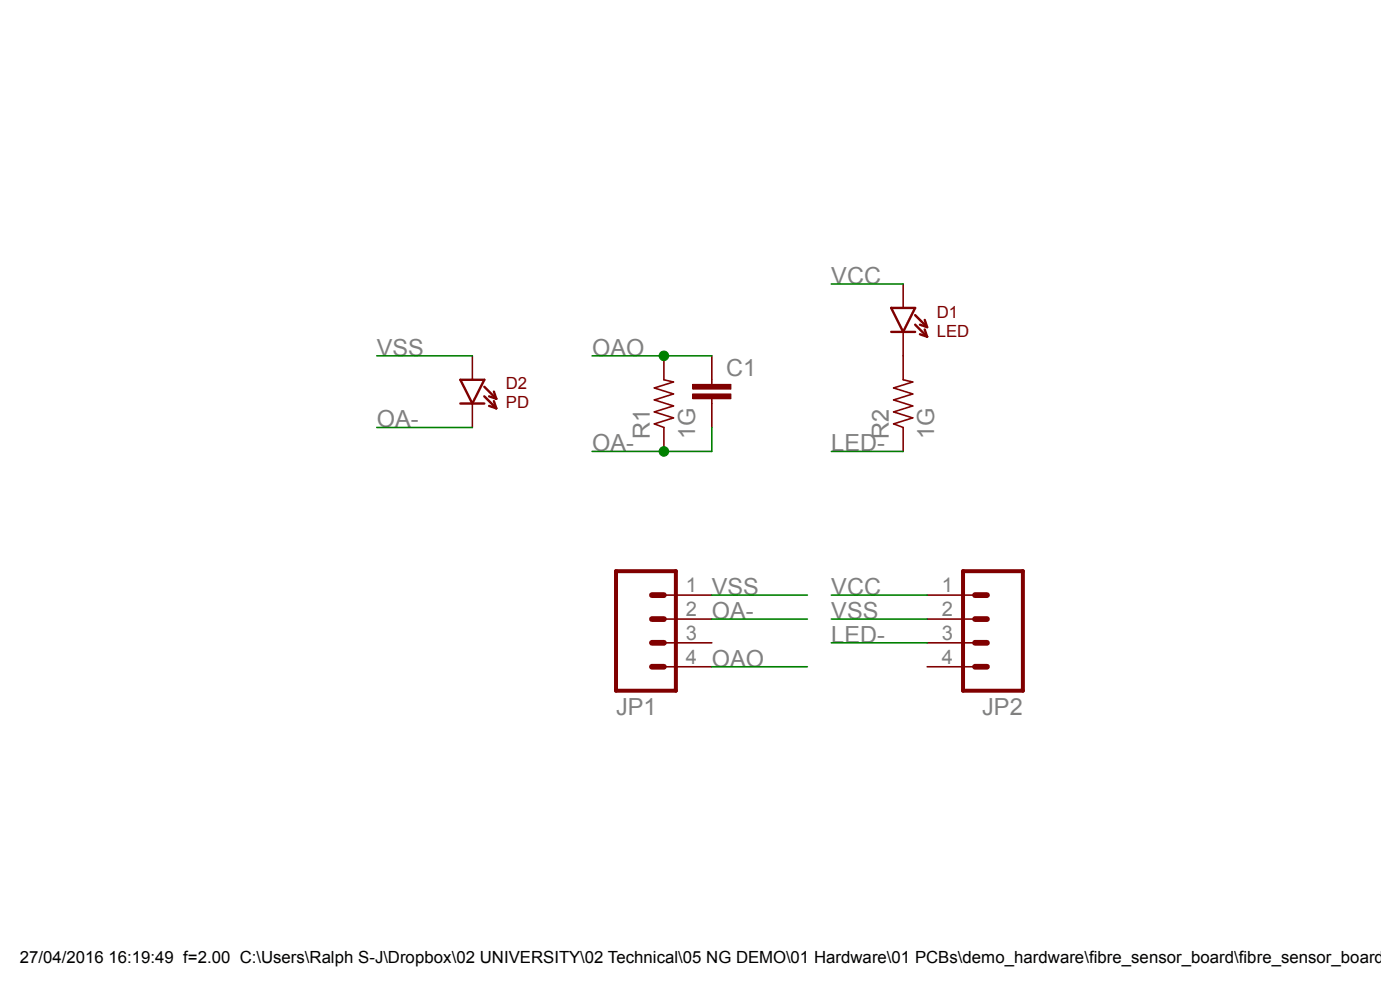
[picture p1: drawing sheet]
<?xml version="1.0" encoding="utf-8"?>
<!DOCTYPE eagle SYSTEM "eagle.dtd">
<!--
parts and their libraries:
SparkFun-Connectors: Licensing: Creative Commons ShareAlike 4.0 International - https://creativecommons.org/licenses/by-sa/4.0
-->
<eagle version="7.2.0">
<drawing>
<settings>
<setting alwaysvectorfont="no"/>
<setting verticaltext="up"/>
</settings>
<grid distance="0.1" unitdist="inch" unit="inch" style="lines" multiple="1" display="no" altdistance="0.01" altunitdist="inch" altunit="inch"/>
<schematic xreflabel="%F%N/%S.%C%R" xrefpart="/%S.%C%R">
<libraries>
<library name="SparkFun-Connectors">
<symbols>
<symbol name="M04">
<wire x1="1.27" y1="-5.08" x2="-5.08" y2="-5.08" width="0.4064" layer="94"/>
<wire x1="-1.27" y1="2.54" x2="0" y2="2.54" width="0.6096" layer="94"/>
<wire x1="-1.27" y1="0" x2="0" y2="0" width="0.6096" layer="94"/>
<wire x1="-1.27" y1="-2.54" x2="0" y2="-2.54" width="0.6096" layer="94"/>
<wire x1="-5.08" y1="7.62" x2="-5.08" y2="-5.08" width="0.4064" layer="94"/>
<wire x1="1.27" y1="-5.08" x2="1.27" y2="7.62" width="0.4064" layer="94"/>
<wire x1="-5.08" y1="7.62" x2="1.27" y2="7.62" width="0.4064" layer="94"/>
<wire x1="-1.27" y1="5.08" x2="0" y2="5.08" width="0.6096" layer="94"/>
<text x="-5.08" y="-7.62" size="1.778" layer="96">&gt;VALUE</text>
<text x="-5.08" y="8.382" size="1.778" layer="95">&gt;NAME</text>
<pin name="1" x="5.08" y="-2.54" visible="pad" length="middle" direction="pas" swaplevel="1" rot="R180"/>
<pin name="2" x="5.08" y="0" visible="pad" length="middle" direction="pas" swaplevel="1" rot="R180"/>
<pin name="3" x="5.08" y="2.54" visible="pad" length="middle" direction="pas" swaplevel="1" rot="R180"/>
<pin name="4" x="5.08" y="5.08" visible="pad" length="middle" direction="pas" swaplevel="1" rot="R180"/>
</symbol>
</symbols>
<devicesets>
<deviceset name="M04" prefix="JP" uservalue="yes">
<gates>
<gate name="G$1" symbol="M04" x="-2.54" y="0"/>
</gates>
<devices>
<device name="PTH" package="1X04">
<connects>
<connect gate="G$1" pin="1" pad="1"/>
<connect gate="G$1" pin="2" pad="2"/>
<connect gate="G$1" pin="3" pad="3"/>
<connect gate="G$1" pin="4" pad="4"/>
</connects>
<technologies>
<technology name=""/>
</technologies>
</device>
<device name="POLAR" package="MOLEX-1X4">
<connects>
<connect gate="G$1" pin="1" pad="1"/>
<connect gate="G$1" pin="2" pad="2"/>
<connect gate="G$1" pin="3" pad="3"/>
<connect gate="G$1" pin="4" pad="4"/>
</connects>
<technologies>
<technology name=""/>
</technologies>
</device>
<device name="SCREW" package="SCREWTERMINAL-3.5MM-4">
<connects>
<connect gate="G$1" pin="1" pad="1"/>
<connect gate="G$1" pin="2" pad="2"/>
<connect gate="G$1" pin="3" pad="3"/>
<connect gate="G$1" pin="4" pad="4"/>
</connects>
<technologies>
<technology name=""/>
</technologies>
</device>
<device name="1.27MM" package="1X04-1.27MM">
<connects>
<connect gate="G$1" pin="1" pad="1"/>
<connect gate="G$1" pin="2" pad="2"/>
<connect gate="G$1" pin="3" pad="3"/>
<connect gate="G$1" pin="4" pad="4"/>
</connects>
<technologies>
<technology name=""/>
</technologies>
</device>
<device name="LOCK" package="1X04_LOCK">
<connects>
<connect gate="G$1" pin="1" pad="1"/>
<connect gate="G$1" pin="2" pad="2"/>
<connect gate="G$1" pin="3" pad="3"/>
<connect gate="G$1" pin="4" pad="4"/>
</connects>
<technologies>
<technology name=""/>
</technologies>
</device>
<device name="LOCK_LONGPADS" package="1X04_LOCK_LONGPADS">
<connects>
<connect gate="G$1" pin="1" pad="1"/>
<connect gate="G$1" pin="2" pad="2"/>
<connect gate="G$1" pin="3" pad="3"/>
<connect gate="G$1" pin="4" pad="4"/>
</connects>
<technologies>
<technology name=""/>
</technologies>
</device>
<device name="POLAR_LOCK" package="MOLEX-1X4_LOCK">
<connects>
<connect gate="G$1" pin="1" pad="1"/>
<connect gate="G$1" pin="2" pad="2"/>
<connect gate="G$1" pin="3" pad="3"/>
<connect gate="G$1" pin="4" pad="4"/>
</connects>
<technologies>
<technology name=""/>
</technologies>
</device>
<device name="SMD" package="1X04-SMD">
<connects>
<connect gate="G$1" pin="1" pad="1"/>
<connect gate="G$1" pin="2" pad="2"/>
<connect gate="G$1" pin="3" pad="3"/>
<connect gate="G$1" pin="4" pad="4"/>
</connects>
<technologies>
<technology name=""/>
</technologies>
</device>
<device name="LONGPADS" package="1X04_LONGPADS">
<connects>
<connect gate="G$1" pin="1" pad="1"/>
<connect gate="G$1" pin="2" pad="2"/>
<connect gate="G$1" pin="3" pad="3"/>
<connect gate="G$1" pin="4" pad="4"/>
</connects>
<technologies>
<technology name=""/>
</technologies>
</device>
<device name="1X04_NO_SILK" package="1X04_NO_SILK">
<connects>
<connect gate="G$1" pin="1" pad="1"/>
<connect gate="G$1" pin="2" pad="2"/>
<connect gate="G$1" pin="3" pad="3"/>
<connect gate="G$1" pin="4" pad="4"/>
</connects>
<technologies>
<technology name=""/>
</technologies>
</device>
<device name="JST-PTH" package="JST-4-PTH">
<connects>
<connect gate="G$1" pin="1" pad="1"/>
<connect gate="G$1" pin="2" pad="2"/>
<connect gate="G$1" pin="3" pad="3"/>
<connect gate="G$1" pin="4" pad="4"/>
</connects>
<technologies>
<technology name="">
<attribute name="SKU" value="PRT-09916" constant="no"/>
</technology>
</technologies>
</device>
<device name="SCREW_LOCK" package="SCREWTERMINAL-3.5MM-4_LOCK">
<connects>
<connect gate="G$1" pin="1" pad="1"/>
<connect gate="G$1" pin="2" pad="2"/>
<connect gate="G$1" pin="3" pad="3"/>
<connect gate="G$1" pin="4" pad="4"/>
</connects>
<technologies>
<technology name=""/>
</technologies>
</device>
<device name="SMD2" package="1X04-1MM-RA">
<connects>
<connect gate="G$1" pin="1" pad="1"/>
<connect gate="G$1" pin="2" pad="2"/>
<connect gate="G$1" pin="3" pad="3"/>
<connect gate="G$1" pin="4" pad="4"/>
</connects>
<technologies>
<technology name=""/>
</technologies>
</device>
<device name="SMD_STRAIGHT_COMBO" package="1X04_SMD_STRAIGHT_COMBO">
<connects>
<connect gate="G$1" pin="1" pad="1"/>
<connect gate="G$1" pin="2" pad="2"/>
<connect gate="G$1" pin="3" pad="3"/>
<connect gate="G$1" pin="4" pad="4"/>
</connects>
<technologies>
<technology name="">
<attribute name="PROD_ID" value="CONN-08511"/>
<attribute name="VALUE" value="1X04_SMD_STRAIGHT_COMBO"/>
</technology>
</technologies>
</device>
<device name="SMD_LONG" package="1X04-SMD_LONG">
<connects>
<connect gate="G$1" pin="1" pad="1"/>
<connect gate="G$1" pin="2" pad="2"/>
<connect gate="G$1" pin="3" pad="3"/>
<connect gate="G$1" pin="4" pad="4"/>
</connects>
<technologies>
<technology name=""/>
</technologies>
</device>
<device name="JST-PTH-VERT" package="JST-4-PTH-VERT">
<connects>
<connect gate="G$1" pin="1" pad="1"/>
<connect gate="G$1" pin="2" pad="2"/>
<connect gate="G$1" pin="3" pad="3"/>
<connect gate="G$1" pin="4" pad="4"/>
</connects>
<technologies>
<technology name=""/>
</technologies>
</device>
<device name="SMD_RA_FEMALE" package="1X04_SMD_RA_FEMALE">
<connects>
<connect gate="G$1" pin="1" pad="1"/>
<connect gate="G$1" pin="2" pad="2"/>
<connect gate="G$1" pin="3" pad="3"/>
<connect gate="G$1" pin="4" pad="4"/>
</connects>
<technologies>
<technology name=""/>
</technologies>
</device>
<device name="JST" package="1X04-1.5MM_JST">
<connects>
<connect gate="G$1" pin="1" pad="1"/>
<connect gate="G$1" pin="2" pad="2"/>
<connect gate="G$1" pin="3" pad="3"/>
<connect gate="G$1" pin="4" pad="4"/>
</connects>
<technologies>
<technology name=""/>
</technologies>
</device>
</devices>
</deviceset>
</devicesets>
</library>
<library name="SparkFun-Resistors">
<symbols>
<symbol name="RESISTOR">
<wire x1="-2.54" y1="0" x2="-2.159" y2="1.016" width="0.1524" layer="94"/>
<wire x1="-2.159" y1="1.016" x2="-1.524" y2="-1.016" width="0.1524" layer="94"/>
<wire x1="-1.524" y1="-1.016" x2="-0.889" y2="1.016" width="0.1524" layer="94"/>
<wire x1="-0.889" y1="1.016" x2="-0.254" y2="-1.016" width="0.1524" layer="94"/>
<wire x1="-0.254" y1="-1.016" x2="0.381" y2="1.016" width="0.1524" layer="94"/>
<wire x1="0.381" y1="1.016" x2="1.016" y2="-1.016" width="0.1524" layer="94"/>
<wire x1="1.016" y1="-1.016" x2="1.651" y2="1.016" width="0.1524" layer="94"/>
<wire x1="1.651" y1="1.016" x2="2.286" y2="-1.016" width="0.1524" layer="94"/>
<wire x1="2.286" y1="-1.016" x2="2.54" y2="0" width="0.1524" layer="94"/>
<text x="-3.81" y="1.4986" size="1.778" layer="95">&gt;NAME</text>
<text x="-3.81" y="-3.302" size="1.778" layer="96">&gt;VALUE</text>
<pin name="2" x="5.08" y="0" visible="off" length="short" direction="pas" swaplevel="1" rot="R180"/>
<pin name="1" x="-5.08" y="0" visible="off" length="short" direction="pas" swaplevel="1"/>
</symbol>
</symbols>
<devicesets>
<deviceset name="RESISTOR" prefix="R" uservalue="yes">
<gates>
<gate name="G$1" symbol="RESISTOR" x="0" y="0"/>
</gates>
<devices>
<device name="1206" package="1206">
<connects>
<connect gate="G$1" pin="1" pad="1"/>
<connect gate="G$1" pin="2" pad="2"/>
</connects>
<technologies>
<technology name=""/>
</technologies>
</device>
<device name="AXIAL-0.3" package="AXIAL-0.3">
<connects>
<connect gate="G$1" pin="1" pad="P$1"/>
<connect gate="G$1" pin="2" pad="P$2"/>
</connects>
<technologies>
<technology name=""/>
</technologies>
</device>
<device name="2010" package="R2010">
<connects>
<connect gate="G$1" pin="1" pad="1"/>
<connect gate="G$1" pin="2" pad="2"/>
</connects>
<technologies>
<technology name=""/>
</technologies>
</device>
<device name="0805-RES" package="0805">
<connects>
<connect gate="G$1" pin="1" pad="1"/>
<connect gate="G$1" pin="2" pad="2"/>
</connects>
<technologies>
<technology name=""/>
</technologies>
</device>
<device name="0603-RES" package="0603-RES">
<connects>
<connect gate="G$1" pin="1" pad="1"/>
<connect gate="G$1" pin="2" pad="2"/>
</connects>
<technologies>
<technology name=""/>
</technologies>
</device>
<device name="0603" package="0603-RES">
<connects>
<connect gate="G$1" pin="1" pad="1"/>
<connect gate="G$1" pin="2" pad="2"/>
</connects>
<technologies>
<technology name=""/>
</technologies>
</device>
<device name="PTH-1/6W" package="1/6W-RES">
<connects>
<connect gate="G$1" pin="1" pad="1"/>
<connect gate="G$1" pin="2" pad="2"/>
</connects>
<technologies>
<technology name=""/>
</technologies>
</device>
<device name="2512" package="R2512">
<connects>
<connect gate="G$1" pin="1" pad="1"/>
<connect gate="G$1" pin="2" pad="2"/>
</connects>
<technologies>
<technology name=""/>
</technologies>
</device>
<device name="PTH-1/4W" package="AXIAL-0.4">
<connects>
<connect gate="G$1" pin="1" pad="P$1"/>
<connect gate="G$1" pin="2" pad="P$2"/>
</connects>
<technologies>
<technology name=""/>
</technologies>
</device>
<device name="PTH-1/2W" package="AXIAL-0.5">
<connects>
<connect gate="G$1" pin="1" pad="P$1"/>
<connect gate="G$1" pin="2" pad="P$2"/>
</connects>
<technologies>
<technology name=""/>
</technologies>
</device>
<device name="PTH-1W" package="AXIAL-0.6">
<connects>
<connect gate="G$1" pin="1" pad="P$1"/>
<connect gate="G$1" pin="2" pad="P$2"/>
</connects>
<technologies>
<technology name=""/>
</technologies>
</device>
<device name="PTH-2W" package="AXIAL-0.8">
<connects>
<connect gate="G$1" pin="1" pad="P$1"/>
<connect gate="G$1" pin="2" pad="P$2"/>
</connects>
<technologies>
<technology name=""/>
</technologies>
</device>
<device name="KIT" package="AXIAL-0.3-KIT">
<connects>
<connect gate="G$1" pin="1" pad="P$1"/>
<connect gate="G$1" pin="2" pad="P$2"/>
</connects>
<technologies>
<technology name=""/>
</technologies>
</device>
<device name="EZ" package="AXIAL-0.3EZ">
<connects>
<connect gate="G$1" pin="1" pad="P$1"/>
<connect gate="G$1" pin="2" pad="P$2"/>
</connects>
<technologies>
<technology name=""/>
</technologies>
</device>
<device name="PTH-1/4W-VERT-KIT" package="AXIAL-0.1EZ">
<connects>
<connect gate="G$1" pin="1" pad="P$1"/>
<connect gate="G$1" pin="2" pad="P$2"/>
</connects>
<technologies>
<technology name=""/>
</technologies>
</device>
<device name="PTH-1/4W-VERT" package="AXIAL-0.1">
<connects>
<connect gate="G$1" pin="1" pad="P$1"/>
<connect gate="G$1" pin="2" pad="P$2"/>
</connects>
<technologies>
<technology name=""/>
</technologies>
</device>
<device name="0402" package="0402-RES">
<connects>
<connect gate="G$1" pin="1" pad="1"/>
<connect gate="G$1" pin="2" pad="2"/>
</connects>
<technologies>
<technology name=""/>
</technologies>
</device>
</devices>
</deviceset>
</devicesets>
</library>
<library name="SparkFun-Capacitors">
<symbols>
<symbol name="CAP">
<wire x1="0" y1="2.54" x2="0" y2="2.032" width="0.1524" layer="94"/>
<wire x1="0" y1="0" x2="0" y2="0.508" width="0.1524" layer="94"/>
<text x="1.524" y="2.921" size="1.778" layer="95">&gt;NAME</text>
<text x="1.524" y="-2.159" size="1.778" layer="96">&gt;VALUE</text>
<rectangle x1="-2.032" y1="0.508" x2="2.032" y2="1.016" layer="94"/>
<rectangle x1="-2.032" y1="1.524" x2="2.032" y2="2.032" layer="94"/>
<pin name="1" x="0" y="5.08" visible="off" length="short" direction="pas" swaplevel="1" rot="R270"/>
<pin name="2" x="0" y="-2.54" visible="off" length="short" direction="pas" swaplevel="1" rot="R90"/>
</symbol>
</symbols>
<devicesets>
<deviceset name="CAP" prefix="C" uservalue="yes">
<gates>
<gate name="G$1" symbol="CAP" x="0" y="0"/>
</gates>
<devices>
<device name="PTH" package="CAP-PTH-SMALL">
<connects>
<connect gate="G$1" pin="1" pad="1"/>
<connect gate="G$1" pin="2" pad="2"/>
</connects>
<technologies>
<technology name=""/>
</technologies>
</device>
<device name="PTH2" package="CAP-PTH-SMALL2">
<connects>
<connect gate="G$1" pin="1" pad="1"/>
<connect gate="G$1" pin="2" pad="2"/>
</connects>
<technologies>
<technology name=""/>
</technologies>
</device>
<device name="0805" package="0805">
<connects>
<connect gate="G$1" pin="1" pad="1"/>
<connect gate="G$1" pin="2" pad="2"/>
</connects>
<technologies>
<technology name=""/>
</technologies>
</device>
<device name="PTH3" package="CAP-PTH-LARGE">
<connects>
<connect gate="G$1" pin="1" pad="1"/>
<connect gate="G$1" pin="2" pad="2"/>
</connects>
<technologies>
<technology name=""/>
</technologies>
</device>
<device name="SMD" package="GRM43D">
<connects>
<connect gate="G$1" pin="1" pad="A"/>
<connect gate="G$1" pin="2" pad="C"/>
</connects>
<technologies>
<technology name=""/>
</technologies>
</device>
<device name="0603-CAP" package="0603-CAP">
<connects>
<connect gate="G$1" pin="1" pad="1"/>
<connect gate="G$1" pin="2" pad="2"/>
</connects>
<technologies>
<technology name=""/>
</technologies>
</device>
<device name="0402-CAP" package="0402-CAP">
<connects>
<connect gate="G$1" pin="1" pad="1"/>
<connect gate="G$1" pin="2" pad="2"/>
</connects>
<technologies>
<technology name=""/>
</technologies>
</device>
<device name="PTH1" package="CAP-PTH-5MM">
<connects>
<connect gate="G$1" pin="1" pad="1"/>
<connect gate="G$1" pin="2" pad="2"/>
</connects>
<technologies>
<technology name=""/>
</technologies>
</device>
<device name="_" package="AXIAL-5MM">
<connects>
<connect gate="G$1" pin="1" pad="P$1"/>
<connect gate="G$1" pin="2" pad="P$2"/>
</connects>
<technologies>
<technology name=""/>
</technologies>
</device>
<device name="1210" package="1210">
<connects>
<connect gate="G$1" pin="1" pad="1"/>
<connect gate="G$1" pin="2" pad="2"/>
</connects>
<technologies>
<technology name=""/>
</technologies>
</device>
<device name="1206" package="1206">
<connects>
<connect gate="G$1" pin="1" pad="1"/>
<connect gate="G$1" pin="2" pad="2"/>
</connects>
<technologies>
<technology name=""/>
</technologies>
</device>
<device name="ASMD" package="CTZ3">
<connects>
<connect gate="G$1" pin="1" pad="+"/>
<connect gate="G$1" pin="2" pad="-"/>
</connects>
<technologies>
<technology name=""/>
</technologies>
</device>
<device name="KIT" package="CAP-PTH-SMALL-KIT">
<connects>
<connect gate="G$1" pin="1" pad="1"/>
<connect gate="G$1" pin="2" pad="2"/>
</connects>
<technologies>
<technology name=""/>
</technologies>
</device>
<device name="EZ" package="CAP-PTH-SMALLEZ">
<connects>
<connect gate="G$1" pin="1" pad="1"/>
<connect gate="G$1" pin="2" pad="2"/>
</connects>
<technologies>
<technology name=""/>
</technologies>
</device>
</devices>
</deviceset>
</devicesets>
</library>
<library name="SparkFun-LED">
<symbols>
<symbol name="LTE-302">
<wire x1="-1.27" y1="0" x2="1.27" y2="0" width="0.254" layer="94"/>
<wire x1="1.27" y1="0" x2="0" y2="-2.54" width="0.254" layer="94"/>
<wire x1="0" y1="-2.54" x2="-1.27" y2="0" width="0.254" layer="94"/>
<wire x1="-1.27" y1="-2.54" x2="1.27" y2="-2.54" width="0.254" layer="94"/>
<wire x1="2.54" y1="-3.048" x2="1.27" y2="-1.778" width="0.254" layer="94"/>
<wire x1="2.54" y1="-3.048" x2="2.286" y2="-2.286" width="0.254" layer="94"/>
<wire x1="2.54" y1="-3.048" x2="1.778" y2="-2.794" width="0.254" layer="94"/>
<wire x1="2.54" y1="-2.032" x2="1.27" y2="-0.762" width="0.254" layer="94"/>
<wire x1="2.54" y1="-2.032" x2="2.286" y2="-1.27" width="0.254" layer="94"/>
<wire x1="2.54" y1="-2.032" x2="1.778" y2="-1.778" width="0.254" layer="94"/>
<text x="3.556" y="-3.048" size="1.27" layer="94">&gt;VALUE</text>
<text x="3.556" y="-1.016" size="1.27" layer="94">&gt;NAME</text>
<pin name="A" x="0" y="2.54" visible="off" length="short" rot="R270"/>
<pin name="C" x="0" y="-5.08" visible="off" length="short" rot="R90"/>
</symbol>
</symbols>
<devicesets>
<deviceset name="LTE-302" prefix="D" uservalue="yes">
<gates>
<gate name="G$1" symbol="LTE-302" x="0" y="1.016"/>
</gates>
<devices>
<device name="" package="LTE-302">
<connects>
<connect gate="G$1" pin="A" pad="A"/>
<connect gate="G$1" pin="C" pad="C"/>
</connects>
<technologies>
<technology name=""/>
</technologies>
</device>
</devices>
</deviceset>
</devicesets>
</library>
</libraries>
<attributes>
</attributes>
<variantdefs>
</variantdefs>
<classes>
<class number="0" name="default" width="0" drill="0">
</class>
</classes>
<parts>
<part name="JP1" library="SparkFun-Connectors" deviceset="M04" device="PTH"/>
<part name="JP2" library="SparkFun-Connectors" deviceset="M04" device="PTH"/>
<part name="R1" library="SparkFun-Resistors" deviceset="RESISTOR" device="AXIAL-0.3" value="1G"/>
<part name="R2" library="SparkFun-Resistors" deviceset="RESISTOR" device="AXIAL-0.3" value="1G"/>
<part name="C1" library="SparkFun-Capacitors" deviceset="CAP" device="PTH"/>
<part name="D1" library="SparkFun-LED" deviceset="LTE-302" device="" value="LED"/>
<part name="D2" library="SparkFun-LED" deviceset="LTE-302" device="" value="PD"/>
</parts>
<sheets>
<sheet>
<plain>
</plain>
<instances>
<instance part="JP1" gate="G$1" x="7.62" y="12.7" rot="MR180"/>
<instance part="JP2" gate="G$1" x="40.64" y="12.7" rot="R180"/>
<instance part="R1" gate="G$1" x="7.62" y="35.56" rot="R90"/>
<instance part="R2" gate="G$1" x="33.02" y="35.56" rot="R90"/>
<instance part="C1" gate="G$1" x="12.7" y="35.56"/>
<instance part="D1" gate="G$1" x="33.02" y="45.72"/>
<instance part="D2" gate="G$1" x="-12.7" y="38.1"/>
</instances>
<busses>
</busses>
<nets>
<net name="OA-" class="0">
<segment>
<pinref part="JP1" gate="G$1" pin="2"/>
<wire x1="12.7" y1="12.7" x2="22.86" y2="12.7" width="0.1524" layer="91"/>
<label x="12.7" y="12.7" size="1.778" layer="95"/>
</segment>
<segment>
<pinref part="D2" gate="G$1" pin="C"/>
<wire x1="-12.7" y1="33.02" x2="-22.86" y2="33.02" width="0.1524" layer="91"/>
<label x="-22.86" y="33.02" size="1.778" layer="95"/>
</segment>
<segment>
<pinref part="C1" gate="G$1" pin="2"/>
<wire x1="12.7" y1="33.02" x2="12.7" y2="30.48" width="0.1524" layer="91"/>
<pinref part="R1" gate="G$1" pin="1"/>
<wire x1="12.7" y1="30.48" x2="7.62" y2="30.48" width="0.1524" layer="91"/>
<wire x1="7.62" y1="30.48" x2="0" y2="30.48" width="0.1524" layer="91"/>
<junction x="7.62" y="30.48"/>
<label x="0" y="30.48" size="1.778" layer="95"/>
</segment>
</net>
<net name="OAO" class="0">
<segment>
<pinref part="JP1" gate="G$1" pin="4"/>
<wire x1="12.7" y1="7.62" x2="22.86" y2="7.62" width="0.1524" layer="91"/>
<label x="12.7" y="7.62" size="1.778" layer="95"/>
</segment>
<segment>
<pinref part="C1" gate="G$1" pin="1"/>
<wire x1="12.7" y1="40.64" x2="7.62" y2="40.64" width="0.1524" layer="91"/>
<label x="0" y="40.64" size="1.778" layer="95"/>
<pinref part="R1" gate="G$1" pin="2"/>
<wire x1="7.62" y1="40.64" x2="0" y2="40.64" width="0.1524" layer="91"/>
<junction x="7.62" y="40.64"/>
</segment>
</net>
<net name="VCC" class="0">
<segment>
<pinref part="JP2" gate="G$1" pin="1"/>
<wire x1="35.56" y1="15.24" x2="25.4" y2="15.24" width="0.1524" layer="91"/>
<label x="25.4" y="15.24" size="1.778" layer="95"/>
</segment>
<segment>
<pinref part="D1" gate="G$1" pin="A"/>
<wire x1="33.02" y1="48.26" x2="25.4" y2="48.26" width="0.1524" layer="91"/>
<label x="25.4" y="48.26" size="1.778" layer="95"/>
</segment>
</net>
<net name="LED-" class="0">
<segment>
<pinref part="JP2" gate="G$1" pin="3"/>
<wire x1="35.56" y1="10.16" x2="25.4" y2="10.16" width="0.1524" layer="91"/>
<label x="25.4" y="10.16" size="1.778" layer="95"/>
</segment>
<segment>
<pinref part="R2" gate="G$1" pin="1"/>
<wire x1="33.02" y1="30.48" x2="25.4" y2="30.48" width="0.1524" layer="91"/>
<label x="25.4" y="30.48" size="1.778" layer="95"/>
</segment>
</net>
<net name="N$1" class="0">
<segment>
<pinref part="R2" gate="G$1" pin="2"/>
<pinref part="D1" gate="G$1" pin="C"/>
</segment>
</net>
<net name="VSS" class="0">
<segment>
<pinref part="JP1" gate="G$1" pin="1"/>
<wire x1="12.7" y1="15.24" x2="22.86" y2="15.24" width="0.1524" layer="91"/>
<label x="12.7" y="15.24" size="1.778" layer="95"/>
</segment>
<segment>
<pinref part="JP2" gate="G$1" pin="2"/>
<wire x1="35.56" y1="12.7" x2="25.4" y2="12.7" width="0.1524" layer="91"/>
<label x="25.4" y="12.7" size="1.778" layer="95"/>
</segment>
<segment>
<pinref part="D2" gate="G$1" pin="A"/>
<wire x1="-12.7" y1="40.64" x2="-22.86" y2="40.64" width="0.1524" layer="91"/>
<label x="-22.86" y="40.64" size="1.778" layer="95"/>
</segment>
</net>
</nets>
</sheet>
</sheets>
</schematic>
</drawing>
</eagle>
